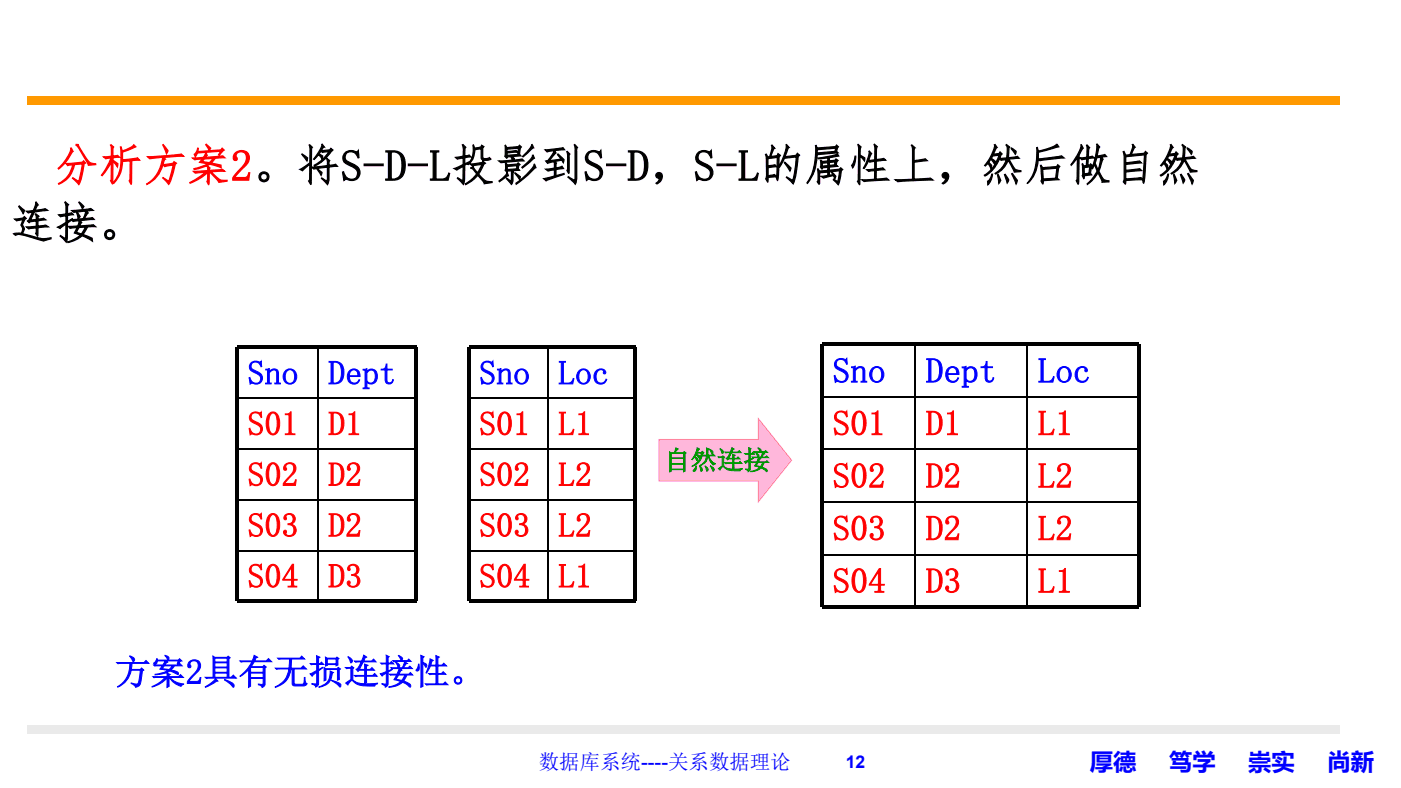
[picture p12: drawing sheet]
<svg xmlns="http://www.w3.org/2000/svg" width="339mm" height="190mm" viewBox="0 0 339 190" stroke-linecap="round" stroke-linejoin="round" font-family="sans-serif">
<path d="M6.6 23.2h317.4v2h-317.4z" fill-rule="evenodd" fill="#f90"/>
<path d="M6.6 175.3h317.4v1.9h-317.4z" fill-rule="evenodd" fill="#eaeaea"/>
<path d="M57.3 83.6h43.4v.8h-43.4zM56.9 84h.8v61.4h-.8zM100.3 84h.8v61.4h-.8zM113.3 83.6h40.2v.8h-40.2zM112.9 84h.8v61.4h-.8zM153.1 84h.8v61.4h-.8zM198.7 82.9h76.6v.8h-76.6zM198.3 83.3h.8v63.5h-.8zM274.9 83.3h.8v63.5h-.8zM57.3 145h43.4v.8h-43.4zM113.3 145h40.2v.8h-40.2zM198.7 146.4h76.6v.8h-76.6z" fill="#000"/>
<g fill="none" stroke="#000" stroke-width=".35">
<path d="M57.3 96.3h43.4M76.8 84v61.4M113.3 96.3h40.2M132.4 84v61.4M198.7 96h76.6M221.3 83.3v63.5M248.3 83.3v63.5M57.3 108.6h43.4M113.3 108.6h40.2M198.7 108.7h76.6M57.3 120.8h43.4M57.3 133.1h43.4"/>
<path d="M113.3 120.8h40.2M113.3 133.1h40.2M198.7 121.4h76.6M198.7 134.1h76.6"/>
</g>
<path d="M159.3 106.3h24v-5l8 10-8 10v-5.1h-24z" fill-rule="evenodd" fill="#ffb7db"/>
<path d="M159.2 106.1h24.1l-.1 .2v-5.4l8.3 10.4-8.3 10.3v-5.3l.1 .1h-24.1zM159.3 106.4l.2-.1v10l-.2-.2h24.2v5.2l-.3-.1 8-10v.1l-8-10 .3-.1v5.2z" fill="#f6c"/>
<text font-size="10.6" fill="#f00" x="13.2" y="43.6">分析方案2。将S-D-L投影到S-D，S-L的属性上，然后做自然</text>
<text font-size="10.6" x="2.5" y="57.5">连接。</text>
<g font-size="8.5" fill="#00f">
<text x="201.3" y="92.5">Sno</text>
<text x="223.8" y="92.5">Dept</text>
<text x="250.9" y="92.5">Loc</text>
<text x="27.9" y="165.4">方案2具有无损连接性。</text>
</g>
<g font-size="8.5" fill="#f00">
<text x="201.3" y="105.2">S01</text>
<text x="223.8" y="105.2">D1</text>
<text x="250.9" y="105.2">L1</text>
<text x="201.3" y="117.9">S02</text>
<text x="223.8" y="117.9">D2</text>
<text x="250.9" y="117.9">L2</text>
<text x="201.3" y="130.6">S03</text>
<text x="223.8" y="130.6">D2</text>
<text x="250.9" y="130.6">L2</text>
<text x="201.3" y="143.3">S04</text>
<text x="223.8" y="143.3">D3</text>
<text x="250.9" y="143.3">L1</text>
</g>
<g font-size="8.1" fill="#00f">
<text x="59.9" y="92.9">Sno</text>
<text x="79.4" y="92.9">Dept</text>
<text x="115.9" y="92.9">Sno</text>
<text x="134.9" y="92.9">Loc</text>
</g>
<g font-size="8.1" fill="#f00">
<text x="59.9" y="105.2">S01</text>
<text x="79.4" y="105.2">D1</text>
<text x="115.9" y="105.2">S01</text>
<text x="134.9" y="105.2">L1</text>
<text x="59.9" y="117.5">S02</text>
<text x="79.4" y="117.5">D2</text>
<text x="115.9" y="117.5">S02</text>
<text x="134.9" y="117.5">L2</text>
<text x="59.9" y="129.8">S03</text>
<text x="79.4" y="129.8">D2</text>
<text x="115.9" y="129.8">S03</text>
<text x="134.9" y="129.8">L2</text>
<text x="59.9" y="142">S04</text>
<text x="79.4" y="142">D3</text>
<text x="115.9" y="142">S04</text>
<text x="134.9" y="142">L1</text>
</g>
<text font-size="6.4" fill="#090" x="160.6" y="113.4">自然连接</text>
<g font-size="5.6" fill="#00f">
<text x="263.5" y="186">厚德</text>
<text x="282.6" y="186">笃学</text>
<text x="301.7" y="186">崇实</text>
<text x="320.9" y="186">尚新</text>
</g>
<text font-size="5" fill="#00f" x="130.3" y="186">数据库系统----关系数据理论</text>
<text font-size="4.2" fill="#00f" x="204.4" y="185.6">12</text>
</svg>
